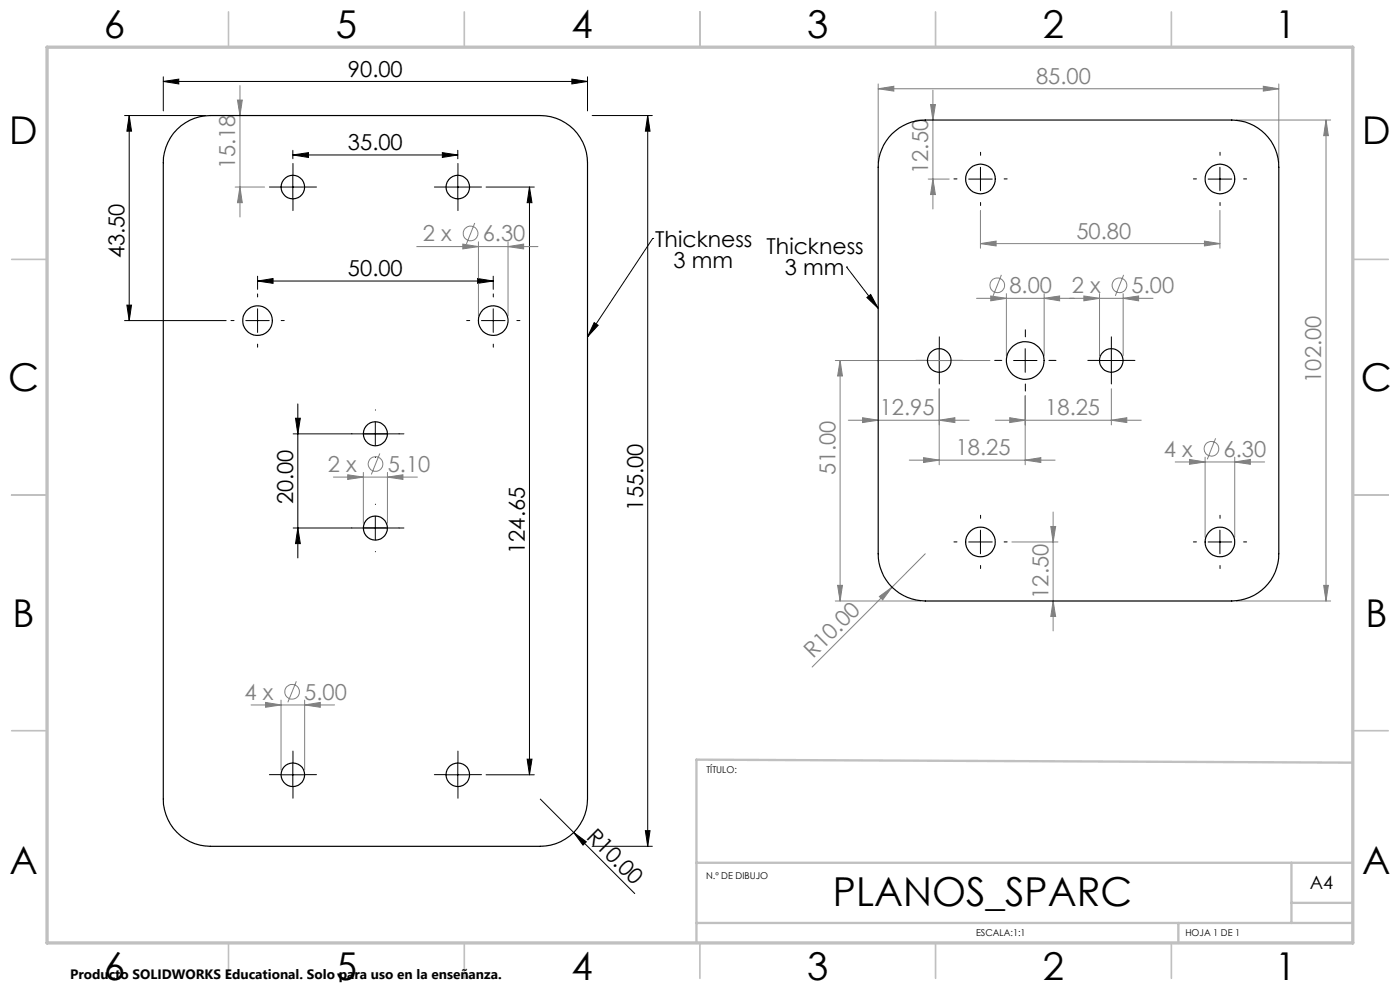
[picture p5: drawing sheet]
<svg xmlns="http://www.w3.org/2000/svg" width="297mm" height="210mm" viewBox="0 0 297 210" stroke-linecap="round" stroke-linejoin="round" font-family="sans-serif">
<g fill="none" stroke="#808080" stroke-width=".21">
<path d="M50.9 18.2v27.8M186.3 18.8l3.3-.5v1zM186.3 17.8v16.7M186.3 18.8h85M197.9 19.1v25.2M268 18.3l3.3 .5-3.3 .5zM271.3 17.8v16.7M49.9 39.7h6.2M50.4 21.2h1l-.5 3.3zM50.9 39.7l.5 3.3h-1zM196.9 38h4.5M197.4 22.2h1l-.5 3.3z"/>
<path d="M197.9 38l.5 3.3h-1zM262.3 25.5h20M281.3 25.5v102M281.3 25.5l.5 3.3h-1zM88.4 52.3h25.7M98.2 51.8l3.3 .5-3.3 .5zM100.7 47.3l-1.7 4.4M101.5 51.3v15.7M107.8 52.3l3.3-.5v1zM107.8 51.3v15.7M208 51.7l3.3-.6v1.1zM208 44.6v8.1"/>
<path d="M208 51.7h50.8M212.4 58.3l-1.7 4.5M238.4 58.3l-1.8 4.5M255.5 51.1l3.3 .6-3.3 .5zM258.8 44.6v8.1M177.2 76.5h32.8M178.2 76.5v51M178.2 76.5l.5 3.3h-1zM207.2 63.3h37.4M210.2 62.8l3.3 .5-3.3 .5zM213.5 62.3v13.2M221.5 63.3l3.3-.5v1z"/>
<path d="M221.5 62.3v13.2M229.9 62.8l3.4 .5-3.4 .5zM233.3 62.3v13.2M238.3 63.3l3.2-.5v1zM238.3 62.3v13.2M80.6 96.2l-1.8 4.4M180 89.1h25.6M183 88.6l3.3 .5-3.3 .5zM192.9 97.6h30.9M195.9 97.1l3.3 .5-3.3 .5zM199.2 89.1l3.4-.5v1zM199.2 82.5v16.1"/>
<path d="M211.1 89.1h31M214.2 88.6l3.3 .5-3.3 .5zM217.5 97.6l3.3-.5v1zM217.5 84v14.6M235.8 89.1l3.2-.5v1zM235.8 82.5v7.6M249.3 98h19M252.3 97.5l3.4 .5-3.4 .5zM255.7 97v17M257.9 93l-1.8 4.4M261.9 98l3.4-.5v1zM261.9 97v17"/>
<path d="M70.7 101.2h17.8M73.8 100.7l3.3 .5-3.3 .5zM77.1 100.2v10.8M82.2 101.2l3.3-.5v1zM82.2 100.2v10.8M196.3 117.5l-7.1 7.1M214.7 115h9.7M222.9 111.7h1l-.5 3.3zM223.4 108.6v25.2M177.2 127.5h18.1M177.7 124.2h1l-.5 3.3zM186.5 126.5l2.7-1.9-1.9 2.6z"/>
<path d="M189.2 124.6l-16.9 16.9M223.4 127.5l.5 3.3h-1zM262.3 127.5h20M280.8 124.2h1l-.5 3.3zM53.3 149.5h17.7M56.3 149l3.3 .5-3.3 .5zM59.6 148.5v14.8M62.9 144.5l-1.8 4.5M64.6 149.5l3.3-.5v1zM64.6 148.5v14.8"/>
<circle cx="99.8" cy="49.5" r="1.55"/>
<circle cx="211.6" cy="60.5" r="1.55"/>
<circle cx="237.5" cy="60.5" r="1.55"/>
<circle cx="79.7" cy="98.4" r="1.56"/>
<circle cx="257" cy="95.2" r="1.55"/>
<circle cx="62" cy="146.7" r="1.55"/>
</g>
<g fill="none" stroke="#000" stroke-width=".21">
<path d="M34.6 17.3l3.3-.5v1zM34.6 16.3v7.2M34.6 17.3h90M121.3 16.8l3.3 .5-3.3 .5zM124.6 16.3v7.2M26.4 24.5h17.2M27.4 24.5l.5 3.3h-1zM27.4 24.5v43.5M59.6 39.7h5M62.1 32.9l3.3-.5v1zM62.1 31.9v1.8M62.1 32.9h35"/>
<path d="M62.1 37.2v5M93.8 32.4l3.3 .5-3.3 .5zM94.6 39.7h5M97.1 31.9v1.8M97.1 37.2v5M103.1 39.7h10.2M112.3 39.7v124.7M112.3 39.7l.6 3.3h-1.1zM125.6 24.5h12.8M137.4 24.5v155M137.4 24.5l.5 3.3h-1zM205.5 38h5"/>
<path d="M208 35.5v5M256.3 38h5M258.8 35.5v5M54.6 59.6l3.3-.5v1zM54.6 58.6v2.8M54.6 59.6h50M101.3 59.1l3.3 .5-3.3 .5zM104.6 58.6v2.8M138.5 50.6h.1M138.5 50.6l-13.9 20.9M179.6 56.6h.1M179.6 56.6l6.7 8.8"/>
<path d="M26.4 68h21.6M26.9 64.7h1l-.5 3.3zM52.1 68h5M54.6 65.5v5M102.1 68h5M104.6 65.5v5M126 68.4l.9 .6-2.3 2.5zM183.9 63.1l.8-.6 1.6 2.9zM196.7 76.5h5.1M199.2 74v5M215 76.5h5M217.5 74v5"/>
<path d="M233.3 76.5h5M235.8 74v5M62.2 92h23.5M62.7 88.7h1l-.5 3.3zM63.2 85.7v32.6M79.6 89.5v5M62.2 112h23.5M63.2 112l.5 3.3h-1zM79.6 109.5v5M205.5 115h5M208 112.5v5M256.3 115h5"/>
<path d="M258.8 112.5v5M59.6 164.4h5M62.1 161.8v5.1M94.6 164.4h5M97.1 161.8v5.1M103.1 164.4h10.2M111.8 161h1.1l-.6 3.4zM114.6 169.5l7.1 7.1M121.7 176.6l2.7 2-.7 .7zM121.7 176.6l13 12.9M125.6 179.5h12.8M136.9 176.2h1l-.5 3.3z"/>
</g>
<g fill="none" stroke="#000" stroke-width=".21" stroke-dasharray="15.2 1.3 1.3 1.3">
<path d="M59.6 39.7h-2.5M62.1 37.2v-2.5M64.6 39.7h2.5M94.6 39.7h-2.5M97.1 37.2v-2.5M99.6 39.7h2.5M203 38h-.6M208 33v-.7M213 38h.7M253.8 38h-.6M258.8 33v-.7M263.8 38h.7"/>
<path d="M62.1 42.2v2.5M97.1 42.2v2.5M208 43v.6M258.8 43v.6M49.6 68h-.6M54.6 63v-.7M54.6 73v.6M59.6 68h.7M99.6 68h-.6M104.6 63v-.7M104.6 73v.6M109.6 68h.7"/>
<path d="M196.8 76.5h-2.5M199.3 74v-2.5M199.3 79v2.5M201.8 76.5h2.5M212.5 76.5h-1.5M217.5 71.5v-1.5M222.5 76.5h1.5M233.3 76.5h-2.5M235.8 74v-2.5M235.8 79v2.5M238.3 76.5h2.5M74.6 92h.1"/>
<path d="M79.6 87v-.1M79.6 97h.1M84.6 92h.1M217.5 81.5v1.5M74.6 112h.1M79.6 107v-.1M79.6 117h.1M84.6 112h.1M203 115h-.6M208 110v-.7M208 120v.6M213 115h.7"/>
<path d="M253.8 115h-.6M258.8 110v-.7M258.8 120v.6M263.8 115h.7M59.6 164.3h-2.5M62.1 161.8v-2.5M62.1 166.8v2.5M64.6 164.3h2.5M94.6 164.3h-2.5M97.1 161.8v-2.5M97.1 166.8v2.5M99.6 164.3h2.5"/>
</g>
<g fill="none" stroke="#c0c0c0" stroke-width=".35">
<path d="M48.5 2.5v7.5M98.5 2.5v7.5M148.5 2.5v7.5M198.5 2.5v7.5M248.5 2.5v7.5M2.5 55h7.5M287 55h7.5M2.5 105h7.5M287 105h7.5M2.5 155h7.5M287 155h7.5M48.5 200v7.5"/>
<path d="M98.5 200v7.5M148.5 200v7.5M198.5 200v7.5M248.5 200v7.5"/>
</g>
<path d="M287 161.8l-139.3-.7v38.9M147.7 195.8h139.3M147.7 183h139.3M250 195.8v4.2M274 183v12.8M274 191.5h13" fill="none" stroke="#c0c0c0" stroke-width=".5"/>
<path d="M10 10h277v190h-277z" fill="none" stroke="#c0c0c0" stroke-width=".7"/>
<g fill="#000">
<path d="M121.7 176.6l2.7 2-.7 .7z"/>
<path d="M93.8 32.4l3.3 .5-3.3 .5zM62.1 32.9l3.3-.5v1zM121.3 16.8l3.3 .5-3.3 .5zM34.6 17.3l3.3-.5v1z"/>
<path d="M112.3 39.7l.6 3.3h-1.1zM111.8 161h1.1l-.6 3.4zM62.7 88.7h1l-.5 3.3zM63.2 112l.5 3.3h-1zM137.4 24.5l.5 3.3h-1zM136.9 176.2h1l-.5 3.3z"/>
<path d="M54.6 59.6l3.3-.5v1zM101.3 59.1l3.3 .5-3.3 .5z"/>
<path d="M26.9 64.7h1l-.5 3.3zM27.4 24.5l.5 3.3h-1z"/>
<path d="M183.9 63.1l.8-.6 1.6 2.9zM126 68.4l.9 .6-2.3 2.5z"/>
</g>
<g fill="#808080">
<path d="M186.5 126.5l2.7-1.9-1.9 2.6z"/>
<path d="M235.8 89.1l3.2-.5v1zM214.2 88.6l3.3 .5-3.3 .5zM217.5 97.6l3.3-.5v1zM195.9 97.1l3.3 .5-3.3 .5z"/>
<path d="M252.3 97.5l3.4 .5-3.4 .5zM261.9 98l3.4-.5v1zM229.9 62.8l3.4 .5-3.4 .5zM238.3 63.3l3.2-.5v1zM210.2 62.8l3.3 .5-3.3 .5zM221.5 63.3l3.3-.5v1zM208 51.7l3.3-.6v1.1zM255.5 51.1l3.3 .6-3.3 .5zM56.3 149l3.3 .5-3.3 .5zM64.6 149.5l3.3-.5v1zM73.8 100.7l3.3 .5-3.3 .5zM82.2 101.2l3.3-.5v1zM98.2 51.8l3.3 .5-3.3 .5zM107.8 52.3l3.3-.5v1z"/>
<path d="M223.4 127.5l.5 3.3h-1zM222.9 111.7h1l-.5 3.3z"/>
<path d="M50.9 39.7l.5 3.3h-1zM50.4 21.2h1l-.5 3.3z"/>
<path d="M281.3 25.5l.5 3.3h-1zM280.8 124.2h1l-.5 3.3zM178.2 76.5l.5 3.3h-1zM177.7 124.2h1l-.5 3.3zM197.4 22.2h1l-.5 3.3zM197.9 38l.5 3.3h-1z"/>
<path d="M186.3 18.8l3.3-.5v1zM268 18.3l3.3 .5-3.3 .5zM183 88.6l3.3 .5-3.3 .5zM199.2 89.1l3.4-.5v1z"/>
</g>
<g fill="none" stroke="#000" stroke-width=".25">
<path d="M37.6 27.4a9.9 9.9 0 0 1 7-2.9h70a10 10 0 0 1 10 10v135a10 10 0 0 1-10 10h-70a10 10 0 0 1-10-10v-135a10.1 10.1 0 0 1 3-7.1zM189.2 28.4a10.2 10.2 0 0 1 7.1-2.9h65a10 10 0 0 1 10 10v82a10 10 0 0 1-10 10h-65a10 10 0 0 1-10-10v-82a10.2 10.2 0 0 1 2.9-7.1z"/>
<circle cx="62.1" cy="39.7" r="2.5"/>
<circle cx="97.1" cy="39.7" r="2.5"/>
<circle cx="208" cy="38" r="3.2"/>
<circle cx="258.8" cy="38" r="3.2"/>
<circle cx="54.6" cy="68" r="3.2"/>
<circle cx="104.6" cy="68" r="3.1"/>
<circle cx="199.2" cy="76.5" r="2.49"/>
<circle cx="217.5" cy="76.5" r="4"/>
<circle cx="235.8" cy="76.5" r="2.51"/>
<circle cx="79.6" cy="92" r="2.56"/>
<circle cx="79.6" cy="112" r="2.55"/>
<circle cx="208" cy="115" r="3.2"/>
<circle cx="258.8" cy="115" r="3.2"/>
<circle cx="62.1" cy="164.3" r="2.5"/>
<circle cx="97.1" cy="164.3" r="2.51"/>
</g>
<text font-size="8.5" x="176.7" y="192.2">PLANOS_SPARC</text>
<g font-size="8.1">
<text x="22" y="8">6</text>
<text x="71.2" y="8">5</text>
<text x="121.2" y="8">4</text>
<text x="171.3" y="8">3</text>
<text x="221.3" y="8">2</text>
<text x="270.5" y="8">1</text>
<text x="2" y="30.5">D</text>
<text x="289" y="30.5">D</text>
<text x="1.7" y="83">C</text>
<text x="288.7" y="83">C</text>
<text x="2.7" y="133">B</text>
<text x="289.7" y="133">B</text>
<text x="2" y="185.5">A</text>
<text x="289" y="185.5">A</text>
<text x="22" y="208">6</text>
<text x="71.2" y="208">5</text>
<text x="121.2" y="208">4</text>
<text x="171.3" y="208">3</text>
<text x="221.3" y="208">2</text>
<text x="270.5" y="208">1</text>
</g>
<g font-size="4.7">
<text x="73.8" y="16.3">90.00</text>
<text x="73.8" y="31.8">35.00</text>
<text x="139" y="52.3">Thickness</text>
<text x="162.6" y="53.8">Thickness</text>
<text x="26.4" y="54.8" transform="rotate(-90 26.4 54.8)">43.50</text>
<text x="73.8" y="58.6">50.00</text>
<text x="142.9" y="56.8">3 mm</text>
<text x="166.5" y="58.4">3 mm</text>
<text x="62.2" y="107" transform="rotate(-90 62.2 107)">20.00</text>
<text x="136.4" y="108.3" transform="rotate(-90 136.4 108.3)">155.00</text>
<text x="111.3" y="117.5" transform="rotate(-90 111.3 117.5)">124.65</text>
<text x="124.2" y="177.7" transform="rotate(45 124.2 177.7)">R10.00</text>
</g>
<g font-size="4.7" fill="#808080">
<text x="219.8" y="17.8">85.00</text>
<text x="49.9" y="35.9" transform="rotate(-90 49.9 35.9)">15.18</text>
<text x="196.9" y="36.9" transform="rotate(-90 196.9 36.9)">12.50</text>
<text x="89.7" y="51.2">2 x</text>
<text x="102.4" y="51.2">6.30</text>
<text x="228.4" y="50.6">50.80</text>
<text x="214.1" y="62.2">8.00</text>
<text x="227.4" y="62.2">2 x</text>
<text x="240.1" y="62.2">5.00</text>
<text x="280.3" y="81.2" transform="rotate(-90 280.3 81.2)">102.00</text>
<text x="186.6" y="88.1">12.95</text>
<text x="221.8" y="88.1">18.25</text>
<text x="69.6" y="100.1">2 x</text>
<text x="82.3" y="100.1">5.10</text>
<text x="177.2" y="100.8" transform="rotate(-90 177.2 100.8)">51.00</text>
<text x="202.8" y="96.6">18.25</text>
<text x="246.9" y="96.9">4 x</text>
<text x="259.6" y="96.9">6.30</text>
<text x="222.4" y="127" transform="rotate(-90 222.4 127)">12.50</text>
<text x="172.5" y="139.8" transform="rotate(-45 172.5 139.8)">R10.00</text>
<text x="51.9" y="148.4">4 x</text>
<text x="64.6" y="148.4">5.00</text>
</g>
<text font-size="3.9" x="277.9" y="188.5">A4</text>
<text font-size="2.9" x="14.9" y="207.6">Producto SOLIDWORKS Educational. Solo para uso en la enseñanza.</text>
<g font-size="2">
<text x="149.8" y="163.9">TÍTULO:</text>
<text x="149.8" y="186.4">N.º DE DIBUJO</text>
<text x="207.1" y="198.6">ESCALA:1:1</text>
<text x="251.5" y="198.6">HOJA 1 DE 1</text>
</g>
</svg>
